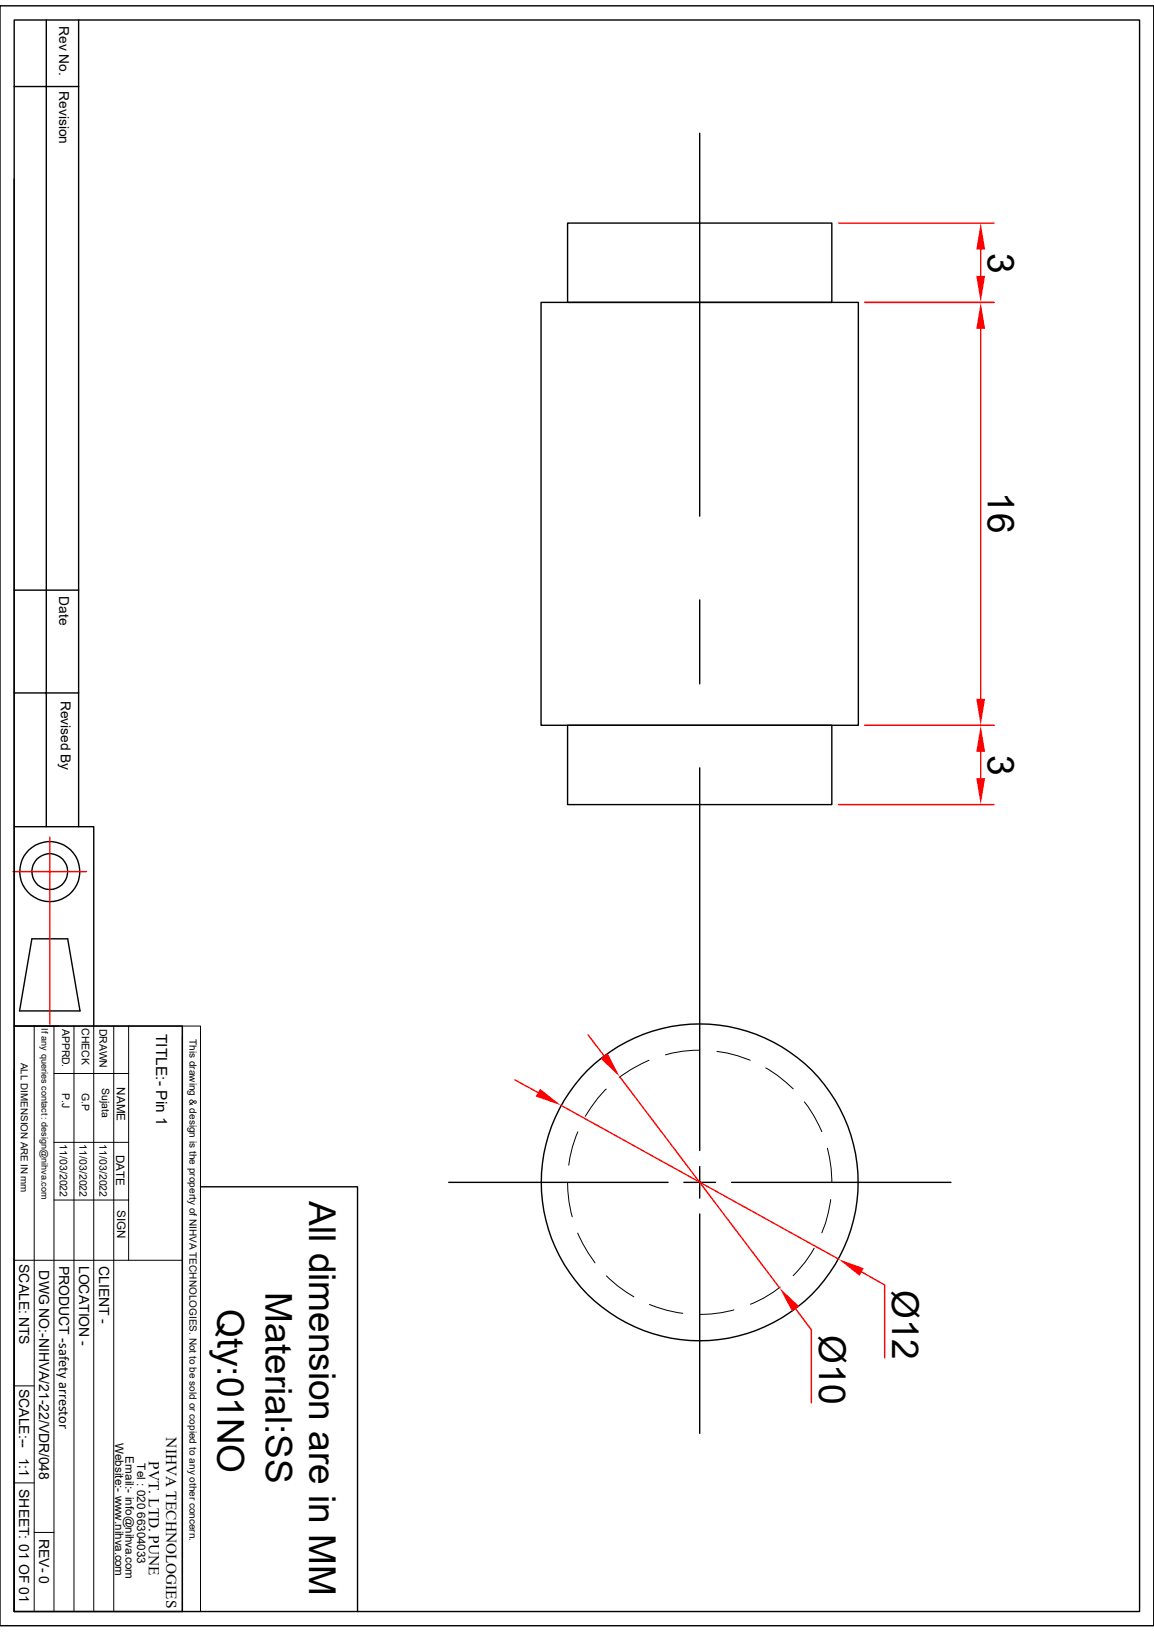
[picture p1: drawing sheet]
<svg xmlns="http://www.w3.org/2000/svg" width="210mm" height="297mm" viewBox="0 0 210 297" stroke-linecap="round" stroke-linejoin="round" font-family="sans-serif">
<g fill="none" stroke="#000" stroke-width=".25">
<path d="M0 1.1h210v294.8h-210zM2.6 3.6h204.8v289.7h-204.8zM2.6 15.7h11.7M8.4 3.6v146.9M14.3 3.6v146.9M2.6 32.6v117.9h14.5v36.2M127.3 24.3v69.6M98.5 55h57.7v77h-57.7zM103.3 40.6h48.1v14.4h-48.1zM2.6 107.4h11.7M127.3 109.2v15.3M2.6 126.1h11.7"/>
<path d="M103.3 132h48.1v14.4h-48.1zM127.3 139.7v69.7M2.6 150.5v36.2M5.8 170.9h6.5l2.3 13.1h-11zM2.6 186.7h30.6v106.6h-30.6zM2.6 194.8v98.5M81.7 215.2h39.9M124.5 215.2h5.7M127.3 212.3v5.8M133.1 215.2h40M127.3 220.9v40"/>
<circle cx="9.1" cy="158.6" r="5.5"/>
<circle cx="9.1" cy="158.6" r="3.3"/>
<circle cx="127.3" cy="215.2" r="28.8"/>
</g>
<g fill="none" stroke="#000" stroke-width=".18">
<path d="M2.6 186.7h30.6M6.2 186.7v106.6M9.8 195.4h13.6M9.8 186.7v106.6M13.5 186.7v106.6M17.1 186.7v106.6M20.7 186.7v106.6M23.4 186.7v42.7M33.2 186.7h3.3v106.6h-3.3zM33.2 188.6v104.7M110.3 198.2a22.4 22.4 0 0 0-3.8 5M118.1 193a24 24 0 0 0-5.4 3.1"/>
<path d="M127.3 191.1a20.8 20.8 0 0 0-6.2 .9M130.5 191.3a23.1 23.1 0 0 1 6 1.7M139.4 194.4a23 23 0 0 1 5 3.8M9.8 218.4h13.6M9.8 207.9h13.6M103.3 215.2a22.6 22.6 0 0 0 .8 6.2M105.2 206a21.7 21.7 0 0 0-1.7 6M146.4 200.5a23.9 23.9 0 0 1 3.2 5.5M150.6 209a23.9 23.9 0 0 1 .8 6.2M151.2 218.3a23.3 23.3 0 0 1-1.6 6.1M2.6 229.4h30.6M105.2 224.4a23.8 23.8 0 0 0 3.1 5.4"/>
<path d="M110.4 232.2a22.6 22.6 0 0 0 5 3.8M118.2 237.4a23.6 23.6 0 0 0 6 1.6M133.6 238.4a22.1 22.1 0 0 1-6.3 .8M142 234.2a20.5 20.5 0 0 1-5.4 3.2M148.2 227.2a21.8 21.8 0 0 1-3.8 5M2.6 252.2h3.6M2.6 269.9h3.6M6.2 278.9h3.6"/>
</g>
<path d="M152.6 40.6h28.3M157.4 55h23.5M178.5 45.4v4.8M2.4 158.6h13.3M9.1 152.4v34" fill="none" stroke="#f00" stroke-width=".25"/>
<g fill="#f00">
<path d="M178.5 40.6l.8 4.8h-1.6z"/>
<path d="M177.7 50.2h1.6l-.8 4.8z"/>
</g>
<path d="M157.4 55h23.5M178.5 59.9v67.3M157.4 132h23.5" fill="none" stroke="#f00" stroke-width=".25"/>
<g fill="#f00">
<path d="M178.5 55l.8 4.9h-1.6z"/>
<path d="M177.7 127.2h1.6l-.8 4.8z"/>
</g>
<path d="M157.4 132h23.5M178.5 136.8v4.8M152.6 146.4h28.3" fill="none" stroke="#f00" stroke-width=".25"/>
<g fill="#f00">
<path d="M178.5 132l.8 4.8h-1.6z"/>
<path d="M177.7 141.6h1.6l-.8 4.8z"/>
</g>
<path d="M93.7 196.5l4.2 2.3M102.1 201.2l50.5 28M156.8 231.5l4.2 2.3v13.3" fill="none" stroke="#f00" stroke-width=".25"/>
<g fill="#f00">
<path d="M98.3 198.2l3.8 3-4.6-1.6z"/>
<path d="M152.6 229.2l4.6 1.6-.8 1.4z"/>
</g>
<path d="M107 188.3l2.9 3.9M112.8 196l29.1 38.4M144.8 238.2l2.9 3.8v13.3" fill="none" stroke="#f00" stroke-width=".25"/>
<g fill="#f00">
<path d="M109.3 192.7l1.3-1 2.2 4.3z"/>
<path d="M141.9 234.4l3.5 3.3-1.3 1z"/>
</g>
<path d="M36.5 216h28.6v77.3" fill="none" stroke="#000" stroke-width=".25"/>
<g font-size="6.7">
<text x="179.8" y="46" transform="rotate(90 179.8 46)">3</text>
<text x="179.8" y="89.6" transform="rotate(90 179.8 89.6)">16</text>
<text x="179.8" y="137.4" transform="rotate(90 179.8 137.4)">3</text>
<text x="56.3" y="218.7" transform="rotate(90 56.3 218.7)">All dimension are in MM</text>
<text x="39.6" y="238.2" transform="rotate(90 39.6 238.2)">Qty:01NO</text>
<text x="48.3" y="235.2" transform="rotate(90 48.3 235.2)">Material:SS</text>
<text x="162.4" y="234.8" transform="rotate(90 162.4 234.8)">Ø12</text>
<text x="149.1" y="243" transform="rotate(90 149.1 243)">Ø10</text>
</g>
<g font-size="2.8">
<text x="28.4" y="188.2" transform="rotate(90 28.4 188.2)">TITLE:- Pin 1</text>
<text x="30.3" y="261.6" transform="rotate(90 30.3 261.6)">NIHVA TECHNOLOGIES</text>
<text x="27.1" y="265.9" transform="rotate(90 27.1 265.9)">PVT. LTD. PUNE</text>
</g>
<g font-size="2.5">
<text x="10.8" y="4.7" transform="rotate(90 10.8 4.7)">Rev No.</text>
<text x="10.8" y="16.6" transform="rotate(90 10.8 16.6)">Revision</text>
<text x="10.8" y="108.5" transform="rotate(90 10.8 108.5)">Date</text>
<text x="11" y="127.5" transform="rotate(90 11 127.5)">Revised By</text>
<text x="3.5" y="230" transform="rotate(90 3.5 230)">SCALE: NTS</text>
<text x="7.2" y="231.2" transform="rotate(90 7.2 231.2)">DWG NO:-NIHVA/21-22/VDR/048</text>
<text x="10.8" y="230.3" transform="rotate(90 10.8 230.3)">PRODUCT -safety arrestor</text>
<text x="14.4" y="230.3" transform="rotate(90 14.4 230.3)">LOCATION -</text>
<text x="18" y="230.4" transform="rotate(90 18 230.4)">CLIENT -</text>
<text x="3.5" y="252.7" transform="rotate(90 3.5 252.7)">SCALE:--</text>
<text x="3.5" y="265.3" transform="rotate(90 3.5 265.3)">1:1</text>
<text x="3.5" y="271" transform="rotate(90 3.5 271)">SHEET: 01 OF 01</text>
<text x="7.2" y="280" transform="rotate(90 7.2 280)">REV- 0</text>
</g>
<g font-size="2.1">
<text x="21.3" y="197.9" transform="rotate(90 21.3 197.9)">NAME</text>
<text x="21.1" y="210.1" transform="rotate(90 21.1 210.1)">DATE</text>
<text x="21.3" y="220.2" transform="rotate(90 21.3 220.2)">SIGN</text>
<text x="21" y="262.6" transform="rotate(90 21 262.6)">Website:- www.nihva.com</text>
<text x="22.9" y="265" transform="rotate(90 22.9 265)">Email:- info@nihva.com</text>
<text x="25" y="266.3" transform="rotate(90 25 266.3)">Tel : 020 66304033</text>
</g>
<g font-size="1.9">
<text x="11.3" y="187.2" transform="rotate(90 11.3 187.2)">APPRD.</text>
<text x="14.9" y="187.1" transform="rotate(90 14.9 187.1)">CHECK</text>
<text x="18.1" y="187.2" transform="rotate(90 18.1 187.2)">DRAWN</text>
<text x="18.5" y="198" transform="rotate(90 18.5 198)">Sujata</text>
<text x="11.3" y="198.9" transform="rotate(90 11.3 198.9)">P.J</text>
<text x="14.9" y="199" transform="rotate(90 14.9 199)">G.P</text>
<text x="10.9" y="208.3" transform="rotate(90 10.9 208.3)">11/03/2022</text>
<text x="14.5" y="208.3" transform="rotate(90 14.5 208.3)">11/03/2022</text>
<text x="18.1" y="208.3" transform="rotate(90 18.1 208.3)">11/03/2022</text>
</g>
<g font-size="1.8">
<text x="34.5" y="189.1" transform="rotate(90 34.5 189.1)">This drawing &amp; design is the property of NIHVA TECHNOLOGIES. Not to be sold or copied to any other concern.</text>
<text x="3.8" y="193.4" transform="rotate(90 3.8 193.4)">ALL DIMENSION ARE IN mm</text>
</g>
<text font-size="1.7" x="7.5" y="187.2" transform="rotate(90 7.5 187.2)">If any queries contact : design@nihva.com</text>
</svg>
